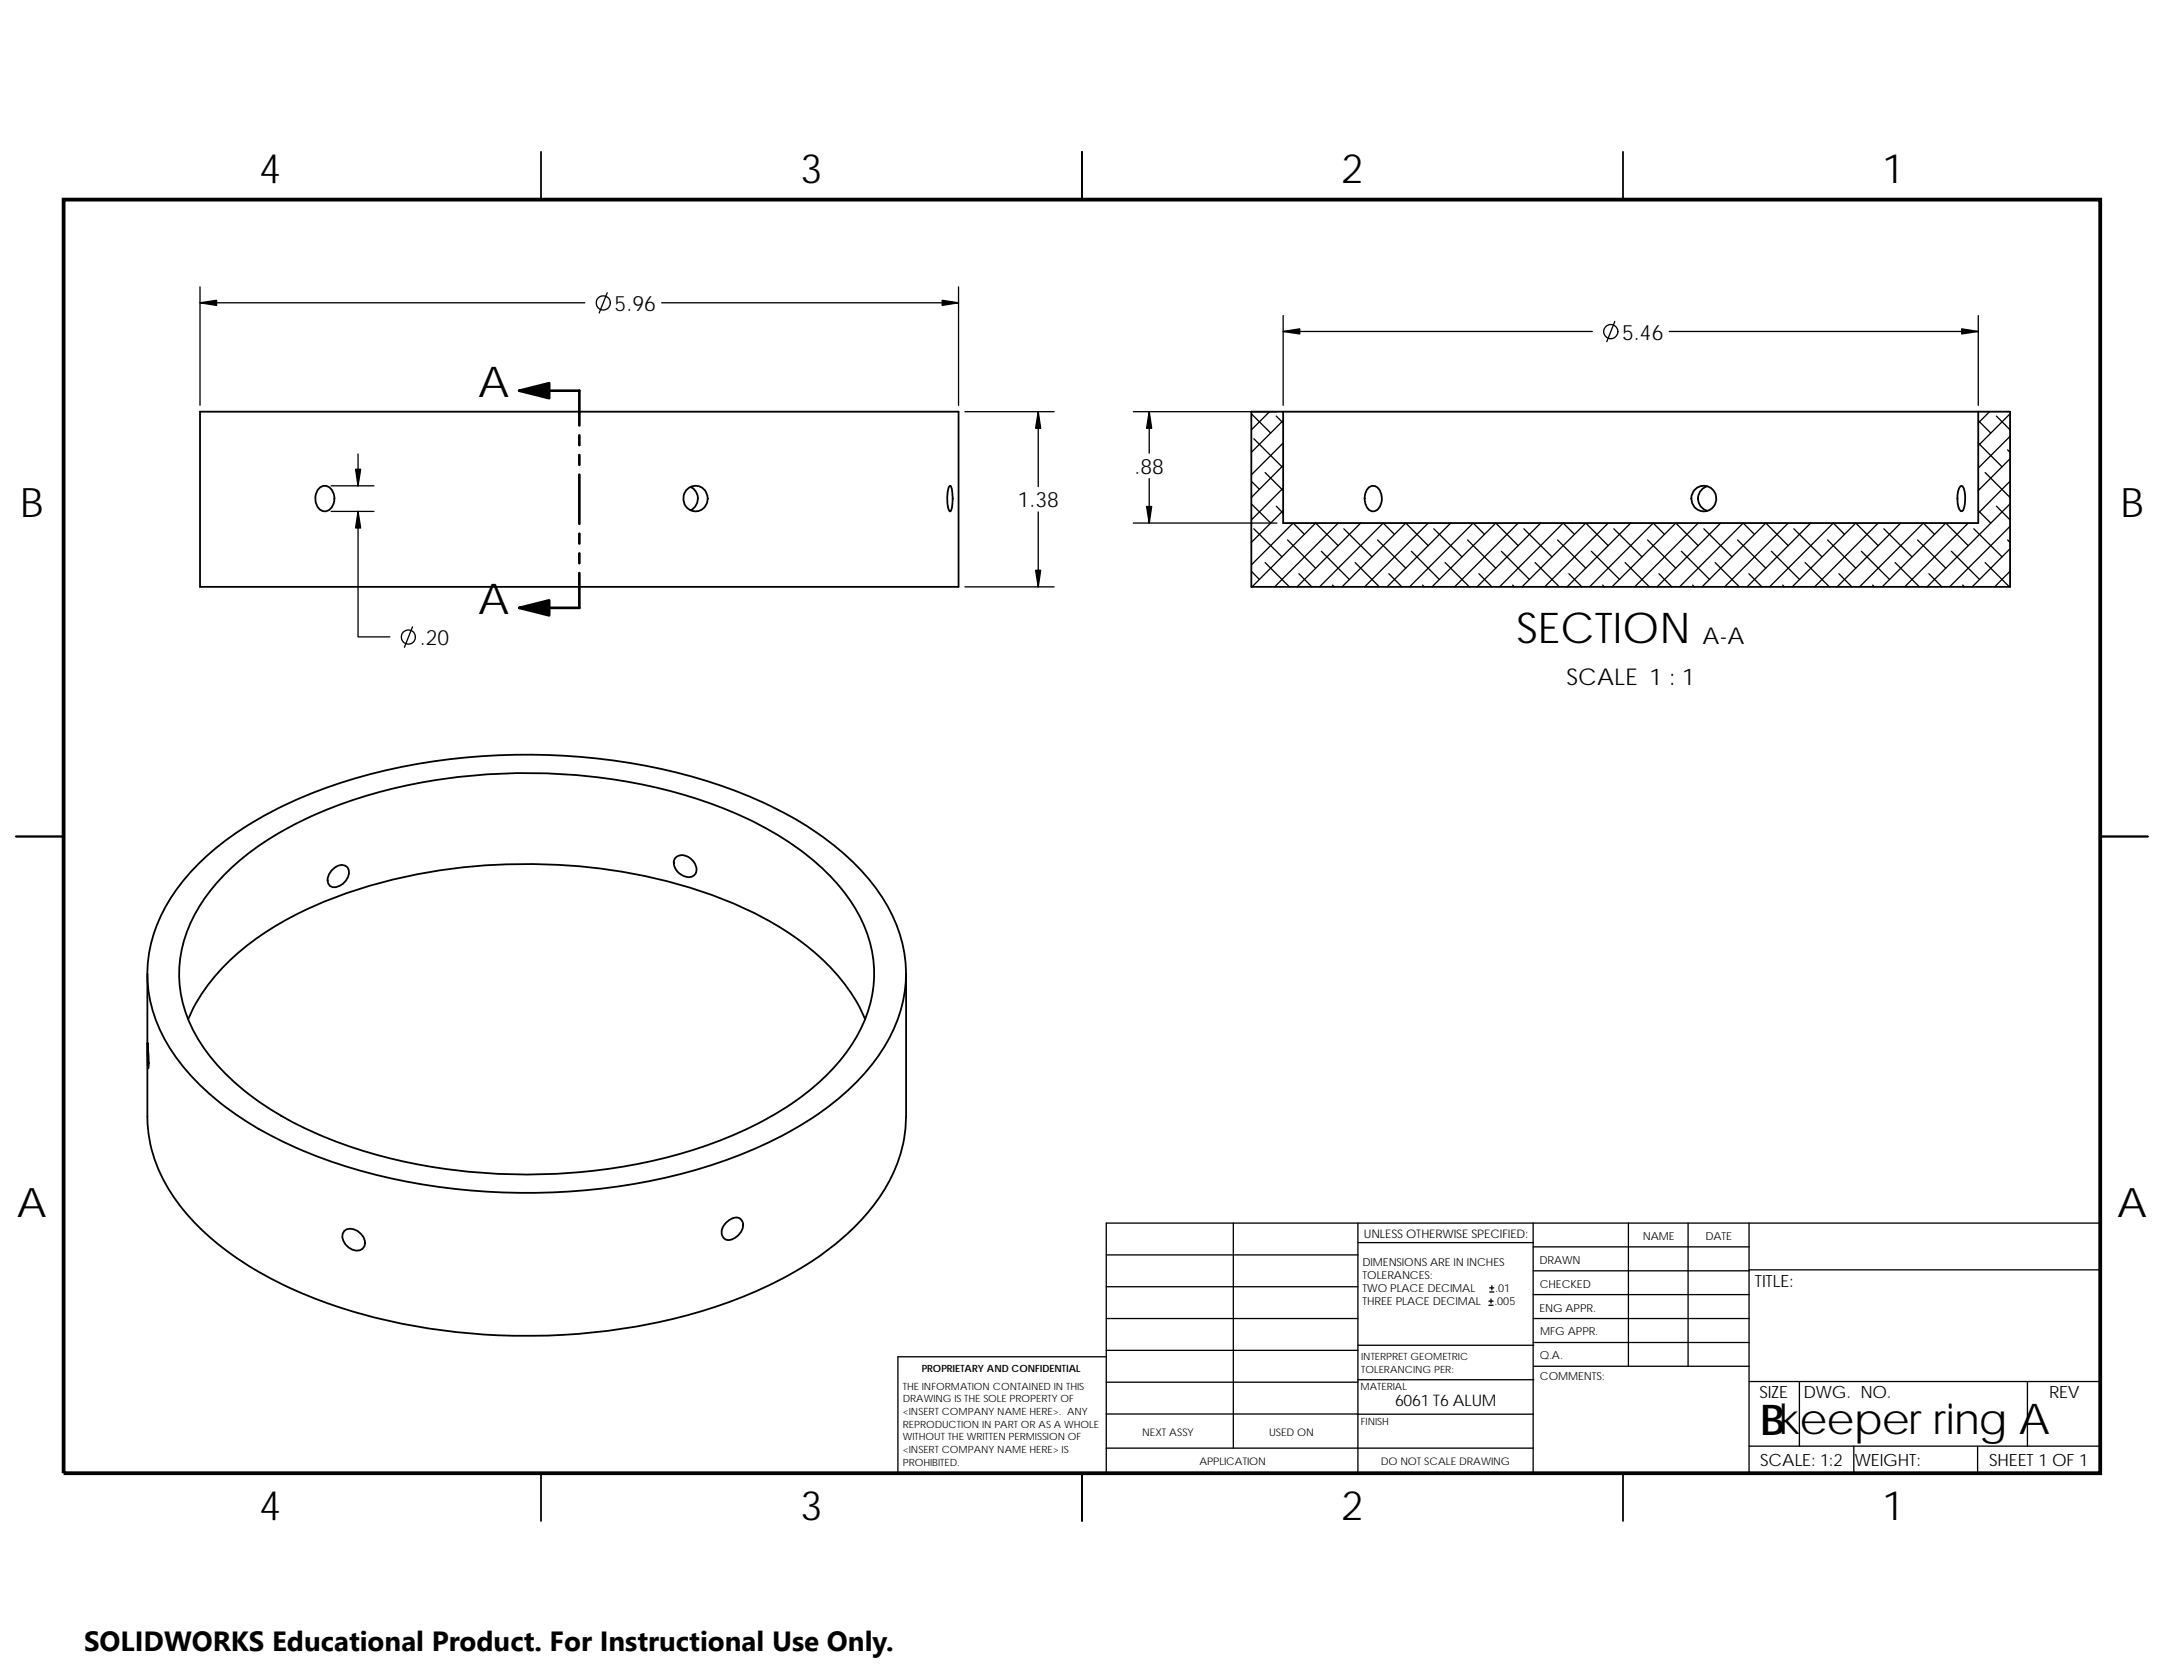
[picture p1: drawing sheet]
<svg xmlns="http://www.w3.org/2000/svg" width="279mm" height="216mm" viewBox="0 0 279 216" stroke-linecap="round" stroke-linejoin="round" font-family="sans-serif">
<g fill="none" stroke="#000" stroke-width=".17">
<path d="M25.8 39.1h49.7M25.8 37v15.3M78.4 37.8l-1 2.6M85.4 39.1h38.4M123.8 37v15.3M46.2 58.6v4.1M124.6 53.1h11.5M134 53.1v9.7M146.3 53.1h18.6M148.4 53.1v5.4M161.6 53.4l2.5 2.5M161.9 56.6l3.6 3.6"/>
<path d="M163.9 53.1l-2.3 2.4M164.8 53.7l.9 .9M165.7 42.8h39.9M165.7 54.3l-4.1 4.1M165.7 57.2l-4.1 4.1M165.7 40.7v11.6M208.5 41.5l-1 2.6M215.5 42.8h39.9M255.4 54.3l1.6 1.6M255.4 57.2l3.1 3M255.4 40.7v11.6M256.9 53.1l-1.5 1.5"/>
<path d="M257.8 53.7l1.7 1.8M259.2 58.1l.3 .3M259.5 53.4l-4.1 4.1M259.5 56.3l-4.1 4.1M259.5 59.2l-4.1 4.1M42.8 62.7h5.5M42.8 66h5.5M46.2 66v16.2h4.1M124.6 75.7h11.5M134 66.1v9.6M146.3 67.5h18.6M148.4 61.8v5.7"/>
<path d="M161.6 73.7l1 1.1M161.6 62.1l1 1M161.6 65l2.5 2.5M161.9 68.2l3.6 3.7M163.3 72.6l3.2 3.1M163.3 61l2.4 2.3M164.8 65.3l.9 .9M165.7 60.1l-4.1 4.1M165.7 63l-4.1 4.1M165.7 65.9l-4.1 4.1M166.2 69.7l3.7 3.6M167.7 74l1.7 1.7"/>
<path d="M168.4 69l-1.4-1.5-5.4 5.4M170.6 71.1l3.6 3.7M172 75.5l.3 .2M172.8 70.4l-2.9-2.9-8.3 8.2M172.8 67.5l-8.2 8.2M173.5 68.2l3.6 3.7M175 72.6l3.1 3.1M175.7 67.5l-8.2 8.2M177.9 69.7l3.6 3.6M179.3 74l1.7 1.7M180 69l-1.4-1.5-8.2 8.2M182.2 71.1l3.6 3.7"/>
<path d="M183.7 75.5l.2 .2M184.4 70.4l-2.9-2.9-8.2 8.2M184.4 67.5l-8.2 8.2M185.1 68.2l3.7 3.7M186.6 72.6l3.1 3.1M187.3 67.5l-8.2 8.2M189.5 69.7l3.6 3.6M190.9 74l1.7 1.7M191.7 69l-1.5-1.5-8.2 8.2M193.8 71.1l3.7 3.7M195.3 75.5l.2 .2M196 70.4l-2.9-2.9-8.2 8.2"/>
<path d="M196 67.5l-8.2 8.2M196.7 68.2l3.7 3.7M198.2 72.6l3.1 3.1M199 67.5l-8.3 8.2M201.1 69.7l3.6 3.6M202.6 74l1.6 1.7M203.3 69l-1.5-1.5-8.2 8.2M205.5 71.1l3.6 3.7M206.9 75.5l.2 .2M207.6 70.4l-2.9-2.9-8.2 8.2M207.6 67.5l-8.2 8.2M208.4 68.2l3.6 3.7"/>
<path d="M209.8 72.6l3.2 3.1M210.6 67.5l-8.3 8.2M212.7 69.7l3.7 3.6M214.2 74l1.7 1.7M214.9 69l-1.5-1.5-8.2 8.2M217.1 71.1l3.6 3.7M218.5 75.5l.3 .2M219.3 70.4l-2.9-2.9-8.3 8.2M219.3 67.5l-8.2 8.2M220 68.2l3.6 3.7M221.4 72.6l3.2 3.1M222.2 67.5l-8.2 8.2"/>
<path d="M224.3 69.7l3.7 3.6M225.8 74l1.7 1.7M226.5 69l-1.4-1.5-8.2 8.2M228.7 71.1l3.6 3.7M230.2 75.5l.2 .2M230.9 70.4l-2.9-2.9-8.2 8.2M230.9 67.5l-8.2 8.2M231.6 68.2l3.6 3.7M233.1 72.6l3.1 3.1M233.8 67.5l-8.2 8.2M236 69.7l3.6 3.6M237.4 74l1.7 1.7"/>
<path d="M238.1 69l-1.4-1.5-8.2 8.2M240.3 71.1l3.7 3.7M241.8 75.5l.2 .2M242.5 70.4l-2.9-2.9-8.2 8.2M242.5 67.5l-8.2 8.2M243.2 68.2l3.7 3.7M244.7 72.6l3.1 3.1M245.4 67.5l-8.2 8.2M247.6 69.7l3.6 3.6M249 74l1.7 1.7M249.8 69l-1.5-1.5-8.2 8.2M251.9 71.1l3.7 3.7"/>
<path d="M253.4 75.5l.2 .2M254.1 70.4l-2.9-2.9-8.2 8.2M254.1 67.5l-8.2 8.2M254.8 68.2l3.7 3.7M255.4 65.9l1.6 1.6M255.4 63l.2 .1M256.3 61l3.2 3.2M256.3 72.6l3.1 3.1M257.8 65.3l1.7 1.8M259.2 69.7l.3 .3M259.5 62.1l-4.1 4.1M259.5 65l-10.7 10.7"/>
<path d="M259.5 67.9l-7.8 7.8M259.5 70.8l-4.9 4.9M259.5 73.7l-2 2M53.3 80.9l-1.1 2.6M159.2 157.8v29.1M175.3 157.8v32.3M198 157.8v32.3M210.2 157.8v18.5M218 157.8v18.5M225.8 157.8v32.3M271.2 157.8h-128.4v32.3M142.8 166.1h32.5"/>
<path d="M142.8 178.4h32.5M142.8 174.3h32.5M142.8 170.2h32.5M142.8 175.1h-26.9v15M142.8 161.9h32.5M175.3 178.1h22.7M175.3 173.6h22.7M175.3 160.4h22.7M192.2 168.4h.6M192.2 167.9h.6M192.3 166.7h.6M192.3 166.2h.6"/>
<path d="M192.5 167.6v.6M192.6 165.9v.6M198 167.1h27.8M198 164h27.8M198 160.9h27.8M198 170.2h27.8M198 173.2h27.8M198 176.3h27.8M225.8 178.3h45.4M225.8 163.9h45.4M232.3 178.3v8.3M261.8 178.3v8.3"/>
<path d="M142.8 182.5h32.5M142.8 186.9h55.2M175.3 182.5h22.7M225.8 186.6h45.4M239.4 186.6v3.5M255.3 186.6v3.5"/>
<circle cx="77.9" cy="39.1" r=".92"/>
<circle cx="208" cy="42.8" r=".91"/>
<circle cx="52.7" cy="82.2" r=".91"/>
</g>
<g fill="none" stroke="#000" stroke-width=".23">
<path d="M69.8 19.6v6.2M139.7 19.6v6.2M209.5 19.6v6.2M25.8 53.1h98v22.6h-98zM161.6 53.1h4.1v14.4h89.7v-14.4h4.1v22.6h-97.9zM165.7 53.1h89.7M41.2 63a1.06 1.06 0 0 1 1.8 .5 1.94 1.94 0 0 1-.7 2.4 1.1 1.1 0 0 1-1.4-.8 2.06 2.06 0 0 1 .3-2.1zM88.9 63a1.63 1.63 0 0 1 2.4 .7 1.63 1.63 0 0 1-1.2 2.3 1.65 1.65 0 0 1-1.8-1 1.65 1.65 0 0 1 .6-2zM89.2 62.8a1.65 1.65 0 0 1 .9 1.5 1.65 1.65 0 0 1-.9 1.5M122.6 62.8v-.1l.2 .1 .2 .9a5.2 5.2 0 0 1-.3 2.3 3.8 3.8 0 0 1-.3-3zM176.6 63a.93 .93 0 0 1 1-.3 .93 .93 0 0 1 .6 .8 2.03 2.03 0 0 1-.5 2.4 .92 .92 0 0 1-1.3-.7l-.2-.9a2.43 2.43 0 0 1 .4-1.3zM220.4 62.8a1.64 1.64 0 0 0-1.2 1.5 1.64 1.64 0 0 0 1.2 1.6"/>
<path d="M253.1 62.8l.2-.1a1.32 1.32 0 0 1 .4 1.3 3.2 3.2 0 0 1-.4 2h-.1a3.4 3.4 0 0 1-.1-3.2zM2.1 107.9h6.1M25.3 111.8a44 44 0 0 1 15.2-9.5 79.7 79.7 0 0 1 41.1-3.8 61.7 61.7 0 0 1 22.5 8.1 31 31 0 0 1 10.7 10.6 17.2 17.2 0 0 1-.5 17.6 32.5 32.5 0 0 1-12.4 11.3 68.5 68.5 0 0 1-28.8 7.7 78.5 78.5 0 0 1-32.5-4.7 43.2 43.2 0 0 1-15.3-9.6 20.7 20.7 0 0 1-6.2-12.3 18.8 18.8 0 0 1 4.8-13.8zM29.6 112.2a43.2 43.2 0 0 1 16.8-9.2 74.1 74.1 0 0 1 44.4 .4 42.3 42.3 0 0 1 15.9 9.2 19.3 19.3 0 0 1 6.1 11.5 17.3 17.3 0 0 1-4.6 13.1 37 37 0 0 1-13.9 9.4 71.9 71.9 0 0 1-34.5 4.5 60.7 60.7 0 0 1-23.5-7.1 31.3 31.3 0 0 1-10.3-9.2 15.9 15.9 0 0 1-.1-18.1l1.1-1.6 1.2-1.4zM42.8 112.4a1.46 1.46 0 0 1 2.1-.5 1.84 1.84 0 0 1-1.6 2.6 1.01 1.01 0 0 1-1-.5 1.01 1.01 0 0 1 .2-1.2zM87.3 110.6a1.81 1.81 0 0 1 2.6 1.5 1.03 1.03 0 0 1-1.5 1 1.75 1.75 0 0 1-1.3-2.2zM271.2 107.9h6.1M19 125.7v18.4a19.2 19.2 0 0 0 5.1 12.6 40.7 40.7 0 0 0 15.5 10.5 78.4 78.4 0 0 0 36.8 4.8 67.9 67.9 0 0 0 25.5-7.5 33.2 33.2 0 0 0 12.2-10.8 18.1 18.1 0 0 0 2.9-9.6v-18.4M19.1 134.6l.1 2.3-.1 1-.1-1.5zM24.3 131.5a26.4 26.4 0 0 1 10.9-11.8 59.4 59.4 0 0 1 23.3-7.6 72.6 72.6 0 0 1 35.9 4.4 35.9 35.9 0 0 1 14.2 9.9 18.7 18.7 0 0 1 3.1 5.1M44.4 158.9a1.48 1.48 0 0 1 2.2 .3 1.22 1.22 0 0 1-.2 2.2 1.94 1.94 0 0 1-2.2-2.2zM93.9 157.6a1.29 1.29 0 0 1 1.8-.2l.2 .4a1.97 1.97 0 0 1-2.1 2.2 1.21 1.21 0 0 1-.2-2z"/>
<path d="M69.8 190.1v6.2M139.7 190.1v6.2M209.5 190.1v6.2"/>
<circle cx="220" cy="64.3" r="1.63"/>
</g>
<path d="M8.2 25.8h263v164.3h-263z" fill="none" stroke="#000" stroke-width=".49"/>
<g fill="#000" stroke="#000" stroke-width=".17">
<path d="M25.8 39.1l2.2-.3v.6z" fill-rule="evenodd"/>
<path d="M121.6 38.8l2.2 .3-2.2 .3z" fill-rule="evenodd"/>
<path d="M134 53.1l.4 2.2h-.7z" fill-rule="evenodd"/>
<path d="M148.4 53.1l.3 2.2h-.7z" fill-rule="evenodd"/>
<path d="M165.7 42.8l2.1-.4v.7z" fill-rule="evenodd"/>
<path d="M253.3 42.4l2.1 .4-2.1 .3z" fill-rule="evenodd"/>
<path d="M45.9 60.6h.7l-.4 2.1z" fill-rule="evenodd"/>
<path d="M46.2 66l.4 2.1h-.7z" fill-rule="evenodd"/>
<path d="M133.7 73.6h.7l-.4 2.1z" fill-rule="evenodd"/>
<path d="M148 65.4h.7l-.3 2.1z" fill-rule="evenodd"/>
</g>
<path d="M67 50.4l3.9-1v2zM67 78.4l3.9-.9v1.9z" fill="#000" stroke="#000" stroke-width=".34"/>
<path d="M67 50.4h7.8v4.5M74.8 56.2v1.2M74.8 58.7v1.3M74.8 74v4.4h-7.8M74.8 61.3v6.3M74.8 68.9v1.2M74.8 71.4v1.3" fill="none" stroke="#000" stroke-width=".34"/>
<path d="M10.9 209.2h104.7v6.7h-104.7z" fill="#fff"/>
<g font-size="5.5">
<text x="61.7" y="51.2">A</text>
<text x="61.7" y="79.2">A</text>
<text x="195.8" y="83">SECTION</text>
<text x="227.3" y="185.1">Bkeeper ring A</text>
</g>
<g font-size="5.2">
<text x="33.5" y="23.6">4</text>
<text x="103.3" y="23.6">3</text>
<text x="173.2" y="23.6">2</text>
<text x="243" y="23.6">1</text>
<text x="2.6" y="66.7">B</text>
<text x="273.8" y="66.7">B</text>
<text x="2.2" y="157.1">A</text>
<text x="273.3" y="157.1">A</text>
<text x="33.5" y="196.1">4</text>
<text x="103.3" y="196.1">3</text>
<text x="173.2" y="196.1">2</text>
<text x="243" y="196.1">1</text>
</g>
<text font-size="3.6" x="10.9" y="213">SOLIDWORKS Educational Product. For Instructional Use Only.</text>
<g font-size="3">
<text x="219.8" y="83.1">A-A</text>
<text x="202.3" y="88.4">SCALE 1 : 1</text>
</g>
<g font-size="2.7">
<text x="79.4" y="40.1">5.96</text>
<text x="209.4" y="43.8">5.46</text>
<text x="131.4" y="65.5">1.38</text>
<text x="146.5" y="61.2">.88</text>
<text x="54.2" y="83.2">.20</text>
</g>
<g font-size="2.2">
<text x="226.6" y="166.1">TITLE:</text>
<text x="227.2" y="180.4">SIZE</text>
<text x="232.9" y="180.4">DWG. NO.</text>
<text x="264.6" y="180.4">REV</text>
<text x="227.3" y="189.2">SCALE: 1:2</text>
<text x="239.5" y="189.2">WEIGHT:</text>
<text x="256.8" y="189.1">SHEET 1 OF 1</text>
</g>
<text font-size="2.1" x="180.1" y="181.5">6061 T6 ALUM</text>
<text font-size="1.5" x="176.1" y="159.7">UNLESS OTHERWISE SPECIFIED:</text>
<g font-size="1.4">
<text x="212.1" y="160">NAME</text>
<text x="220.2" y="160">DATE</text>
<text x="175.9" y="165">TOLERANCES:</text>
<text x="175.9" y="166.8">TWO PLACE DECIMAL</text>
<text x="175.9" y="163.3">DIMENSIONS ARE IN INCHES</text>
<text x="193.1" y="166.8">.01</text>
<text x="198.8" y="163.1">DRAWN</text>
<text x="198.8" y="166.3">CHECKED</text>
<text x="175.9" y="168.5">THREE PLACE DECIMAL</text>
<text x="193" y="168.5">.005</text>
<text x="198.8" y="169.3">ENG APPR.</text>
<text x="198.8" y="172.3">MFG APPR.</text>
<text x="198.8" y="175.4">Q.A.</text>
<text x="198.8" y="178.1">COMMENTS:</text>
<text x="147.5" y="185.3">NEXT ASSY</text>
<text x="163.9" y="185.3">USED ON</text>
<text x="154.9" y="189.1">APPLICATION</text>
<text x="178.3" y="189.1">DO NOT SCALE DRAWING</text>
</g>
<g font-size="1.3">
<text x="116.6" y="179.3">THE INFORMATION CONTAINED IN THIS</text>
<text x="119" y="177">PROPRIETARY AND CONFIDENTIAL</text>
<text x="175.7" y="179.4">MATERIAL</text>
<text x="175.7" y="177.1">TOLERANCING PER:</text>
<text x="175.7" y="175.5">INTERPRET GEOMETRIC</text>
<text x="116.6" y="181">DRAWING IS THE SOLE PROPERTY OF</text>
<text x="116.6" y="182.6">&lt;INSERT COMPANY NAME HERE&gt;. ANY</text>
<text x="116.6" y="184.2">REPRODUCTION IN PART OR AS A WHOLE</text>
<text x="116.6" y="185.9">WITHOUT THE WRITTEN PERMISSION OF</text>
<text x="175.7" y="183.8">FINISH</text>
<text x="116.6" y="187.5">&lt;INSERT COMPANY NAME HERE&gt; IS</text>
<text x="116.6" y="189.1">PROHIBITED.</text>
</g>
</svg>
